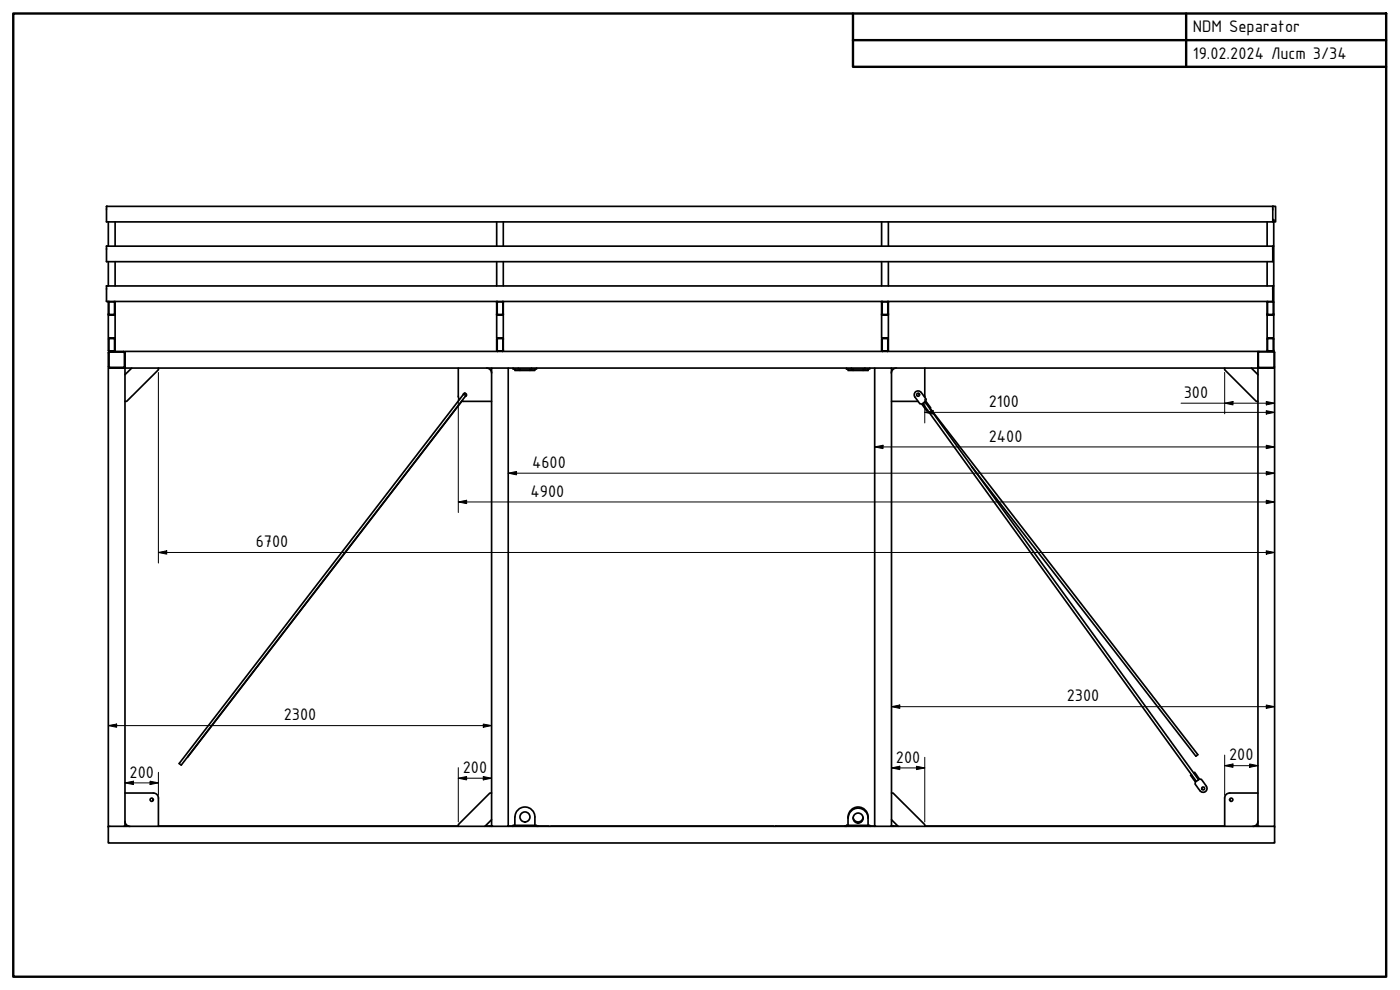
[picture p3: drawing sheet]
<svg xmlns="http://www.w3.org/2000/svg" width="420mm" height="297mm" viewBox="0 0 420 297" stroke-linecap="round" stroke-linejoin="round" font-family="sans-serif">
<!-- layer: Visible (ISO) -->
<g fill="none" stroke="#000" stroke-width=".51">
<path d="M32 61.9h350v4.7h-350zM32 73.9h350v4.6h-350zM32.5 66.6v7.3M32.5 78.5v7.3M34.5 66.6v7.3M34.5 78.5v7.3M149.1 66.6v7.3M149.1 78.5v7.3M151 66.6v7.3M151 78.5v7.3M264.6 66.6v7.3M264.6 78.5v7.3"/>
<path d="M266.6 66.6v7.3M266.6 78.5v7.3M380.3 66.6v7.3M380.3 78.5v7.3M382 61.9h.8v4.7h-.5M382 65.9l.3 .3M382.2 65.9l.1 .3M382.3 66.2v28M32 85.8h350v4.7h-350zM32.5 94.2l.3 .3M32.5 94.5h.3M32.5 94.5v6.9h.3"/>
<path d="M32.5 90.5v4M32.8 90.6l1.6 .1-.1 3.6h-1.6zM32.8 90.5l-.3 .2M32.8 94.5h1.4M34.3 90.5l.2 .2M34.5 94.2l-.3 .3M34.5 94.5h-.3M34.5 94.2v7.2h-1.7M34.5 90.5v3.7M149.1 94.2l.3 .3M149.1 94.5h.3M149.1 94.5v6.9h.3"/>
<path d="M149.1 90.5v4M149.3 90.6l1.6 .1-.1 3.6h-1.6zM149.3 90.5l-.2 .2M149.4 94.5h1.3M150.8 90.5l.2 .2M151 94.2l-.3 .3M151 94.5h-.3M151 94.2v7.2h-1.6M151 90.5v3.7M264.6 94.2l.3 .3M264.6 94.5h.3M264.6 94.5v6.9h.3"/>
<path d="M264.6 90.5v4M264.8 90.6l1.6 .1v3.6h-1.6zM264.8 90.5l-.2 .2M264.9 94.5h1.4M266.4 90.5l.2 .2M266.6 94.2l-.3 .3M266.6 94.5h-.3M266.6 94.2v7.2h-1.7M266.6 90.5v3.7M380.3 94.2l.3 .3M380.3 94.5h.3M380.3 94.5v6.9h.3"/>
<path d="M380.3 90.5v4M380.4 90.7l1.6-.1 .1 .1v3.6l-1.7-.1zM380.5 90.5l-.2 .2M380.6 94.5h1.4M382 90.5l.3 .2M382.3 94.2l-.3 .3M382.3 94.5h-.3M382.3 94.2v7.2h-1.7M32.5 105.8v4.2l.4 .4M32.7 105.8l.1 4.4h4.3l.2-.2M32.7 105.8l.2-.2h4.2l.2 .2M32.8 101.6h1.5l.1 3.5-1.6 .2"/>
<path d="M32.8 101.4l1.7 .2v3.5l-.3 .3M32.8 105.4h4.3l.4 .4M32.8 101.4l-.3 .3v3.4l.3 .3M32.8 101.6v3.7M32.9 105.4l-.4 .4M32.9 110.4h-.4v137.5M32.9 110.4h4.2M37.1 110.4h.4v137.5h-5M37.3 105.8v4.3M37.5 110l-.4 .4M39.5 110.4l-2 2M47.5 110.4v.5l-9.5 9.5h-.5"/>
<path d="M137.5 110.4v8.5l.4 1M139 118.4a.49 .49 0 0 1 .5-.4 .49 .49 0 0 1 .5 .4 .49 .49 0 0 1-.4 .5M139.2 118.2l.6 .5-85.4 110.9-.6-.5zM139.5 117.9l-.2 .3M140 118.6l-.2 .3M146 110.4a1.5 1.5 0 0 1 1.5 1.5M147.5 110.4h5v137.5h-5zM149.4 105.4h-111.9v5h110M149.4 101.4h1.3M149.4 105.4h228.1v5h-110M149.4 101.4l-.3 .3v3.4l.3 .3M150.7 101.6l-1.5 .1v3.4l1.5 .2"/>
<path d="M150.8 101.4l.3 .3M150.8 101.6v3.7M151 101.8v3.3M151.1 105.1l-.3 .3M152.5 110.4h110M154 110.4v.3h7v-.3M154.5 110.7v.5h1.5v-.5M155.5 110.4v.3M156 111.2h3M159 110.7v.5h1.5v-.5M159.5 110.4v.3M254 110.4v.3h7v-.3"/>
<path d="M254.5 110.7v.5h1.5v-.5M255.5 110.4v.3M256 111.2h3M259 110.7v.5h1.5v-.5M259.5 110.4v.3M262.5 110.4h5v137.5h-5zM264.9 101.4l-.3 .3v3.4l.3 .3M264.9 101.4h1.4M266.3 101.4l.3 .3v3.4l-.3 .3M266.3 101.6v3.7M266.3 101.6h-1.5v3.5l1.5 .2M269 110.4a1.5 1.5 0 0 0-1.5 1.5"/>
<path d="M275.6 118l.4 .4M277.5 110.4v8.8M367.5 110.4v.5l9.5 9.5h.5M375.5 110.4l2 2M377.5 110.4h5v137.5h-5zM377.5 105.8l.3-.4h4.4l.3 .4M377.7 105.7v4.5l4.7-.1M377.8 105.6h4.4M377.8 105.6l-.1 .2M380.5 101.6h1.6v3.6l-1.7-.1zM380.6 101.4l-.4 .3 .1 3.6 .3 .1M380.6 101.4h1.4l.3 .3"/>
<path d="M382.2 105.6l.2 .2M382.3 101.8v3.3M382.3 105.1l-.3 .3M382.4 105.7v4.4M382.5 105.7l-.1 4.7h-4.6l-.3-.3M147.5 120.4l-8.9-.1-82.3 106.8M267.5 120.4h8M276.9 121.1l.7-.5 82.1 113.4-.7 .4zM279 122.6l.3-.2-1.5-2 .2-.6-1.5-2a1.16 1.16 0 0 0-1.7-.3 1.16 1.16 0 0 0-.2 1.6l1.5 2 .5 .1 1.5 2.1 .3-.3M279.1 122.5l80.4 103.9-.6 .5-67.3-86.9M37.5 237.9h8.5M46 237.9a1.5 1.5 0 0 1 1.5 1.5v8.5"/>
<path d="M147.5 237.9h-.5l-9.5 9.5v.5M267.5 237.9h.5l9.5 9.5v.5M358.2 231.9l.3-.2 1.5 2.1h.6l1.4 2.1a1.16 1.16 0 0 1-.2 1.6 1.16 1.16 0 0 1-1.7-.3l-1.5-2 .2-.6-1.5-2 .3-.2M369 237.9h8.5M369 237.9a1.5 1.5 0 0 0-1.5 1.5v8.5M32.5 247.9v5h350v-5M37.5 247.8l.5 .1M37.5 247.9h110M37.5 246.4a1.5 1.5 0 0 0 1.5 1.5M38 247.8h.5M47.5 247.8h90M145.6 247.8h1.4"/>
<path d="M147.5 247.8l-.5 .1M147.5 245.9l-2 2M152.5 247.9h110M152.5 247.8h1.3M154 247.9v-.3h7v.3M154 247.8l-.2 .1M154.5 245.1v2.5M154.6 245.1a2.98 2.98 0 0 1 2.9-3 2.98 2.98 0 0 1 3 3v2.5M161 247.8h.3M161.5 247.9h3.3M161.5 247.8l-.2 .1M165.3 247.9h67"/>
<path d="M232.8 247.9h20.7M253.5 247.8l.3 .1M253.8 247.8h.2M254 247.9v-.3h7v.3M254.5 245.1v2.5M254.6 245.1a2.98 2.98 0 0 1 2.9-3 2.98 2.98 0 0 1 3 3v2.5M254.6 245.5a2.98 2.98 0 0 1 2.9-3 2.98 2.98 0 0 1 3 3M256 245.3a1.5 1.5 0 0 0 1.5 1.3 1.5 1.5 0 0 0 1.5-1.3M261 247.8h1.5M261.3 247.8v.1M267.5 247.9h110M267.5 247.8h1.9"/>
<path d="M267.5 245.9l2 2M268 247.8v.1M277.5 247.8h90M376.6 247.8h.4M377.5 246.4a1.5 1.5 0 0 1-1.5 1.5M377.5 247.8l-.5 .1"/>
<circle cx="275.5" cy="118.5" r=".44"/>
<circle cx="45.5" cy="240" r=".49"/>
<circle cx="361.1" cy="236.6" r=".44"/>
<circle cx="369.5" cy="240" r=".49"/>
<circle cx="157.5" cy="245.1" r="1.5"/>
<circle cx="257.5" cy="245.5" r="1.5"/>
</g>
<g fill="#000">
<circle cx="32" cy="73.9" r=".25"/>
<circle cx="32" cy="61.9" r=".25"/>
<circle cx="382" cy="61.9" r=".25"/>
<circle cx="382" cy="73.9" r=".25"/>
<circle cx="32" cy="85.8" r=".25"/>
<circle cx="382" cy="85.8" r=".25"/>
</g>
<!-- layer: Border (ISO) -->
<path d="M4 4h412v289.1h-412zM256 4v16.1h160M256 12.1h160M356 4v16.1" fill="none" stroke="#000" stroke-width=".72"/>
<!-- layer: Dimension (ISO) -->
<g fill="none" stroke="#000" stroke-width=".3">
<path d="M47.5 111.7v57.2M137.5 119.7v34.1M277.5 119.7v7.2M367.5 111.7v12.4M262.5 134.1l2.5-.5v1zM262.5 134.1h120M277.5 123.7l2.5-.5v1zM277.5 123.7h105M354.5 121h28M367.5 121l2.5-.5v1zM380 120.5l2.5 .5-2.5 .5zM380 123.2l2.5 .5-2.5 .5z"/>
<path d="M380 133.6l2.5 .5-2.5 .5zM137.5 150.6l2.5-.5v1zM137.5 150.6h245M152.5 142l2.5-.5v1zM152.5 142h230M380 141.5l2.5 .5-2.5 .5zM380 150.1l2.5 .5-2.5 .5zM47.5 165.8l2.5-.5v1zM47.5 165.8h335M380 165.3l2.5 .5-2.5 .5zM32.5 217.7l2.5-.5v1zM32.5 217.7h115"/>
<path d="M145 217.2l2.5 .5-2.5 .5zM267.5 212l2.5-.5v1zM267.5 212h115M380 211.5l2.5 .5-2.5 .5zM37.5 234.9l2.5-.5v1zM37.5 234.9h10M45 234.4l2.5 .5-2.5 .5zM47.5 231.7v6.9M137.5 233.5l2.5-.5v1zM137.5 233.5h10M137.5 230.3v16.3M145 233l2.5 .5-2.5 .5z"/>
<path d="M267.5 230.4l2.5-.5v1zM267.5 230.4h10M275 229.9l2.5 .5-2.5 .5zM277.5 227.2v19.4M367.5 229.7l2.5-.5v1zM367.5 229.7h10M367.5 226.6v12M375 229.2l2.5 .5-2.5 .5z"/>
</g>
<g fill="#000">
<path d="M262.5 134.1l2.5-.5v1zM277.5 123.7l2.5-.5v1zM367.5 121l2.5-.5v1zM380 120.5l2.5 .5-2.5 .5zM380 123.2l2.5 .5-2.5 .5zM380 133.6l2.5 .5-2.5 .5zM137.5 150.6l2.5-.5v1zM152.5 142l2.5-.5v1zM380 141.5l2.5 .5-2.5 .5zM380 150.1l2.5 .5-2.5 .5zM47.5 165.8l2.5-.5v1zM380 165.3l2.5 .5-2.5 .5z"/>
<path d="M32.5 217.7l2.5-.5v1zM145 217.2l2.5 .5-2.5 .5zM267.5 212l2.5-.5v1zM380 211.5l2.5 .5-2.5 .5zM37.5 234.9l2.5-.5v1zM45 234.4l2.5 .5-2.5 .5zM137.5 233.5l2.5-.5v1zM145 233l2.5 .5-2.5 .5zM267.5 230.4l2.5-.5v1zM275 229.9l2.5 .5-2.5 .5zM367.5 229.7l2.5-.5v1zM375 229.2l2.5 .5-2.5 .5z"/>
</g>
<g font-size="5.4">
<text x="358" y="9.6">NDM Separator</text>
<text x="358" y="17.6">19.02.2024 Лист 3/34</text>
<text x="355.3" y="119.4">300</text>
<text x="296.8" y="122.1">2100</text>
<text x="296.7" y="132.5">2400</text>
<text x="159.7" y="140.4">4600</text>
<text x="159.2" y="149">4900</text>
<text x="76.8" y="164.2">6700</text>
<text x="320.1" y="210.4">2300</text>
<text x="85.1" y="216.1">2300</text>
<text x="38.9" y="233.3">200</text>
<text x="138.9" y="231.9">200</text>
<text x="268.9" y="228.8">200</text>
<text x="368.9" y="228.1">200</text>
</g>
</svg>
